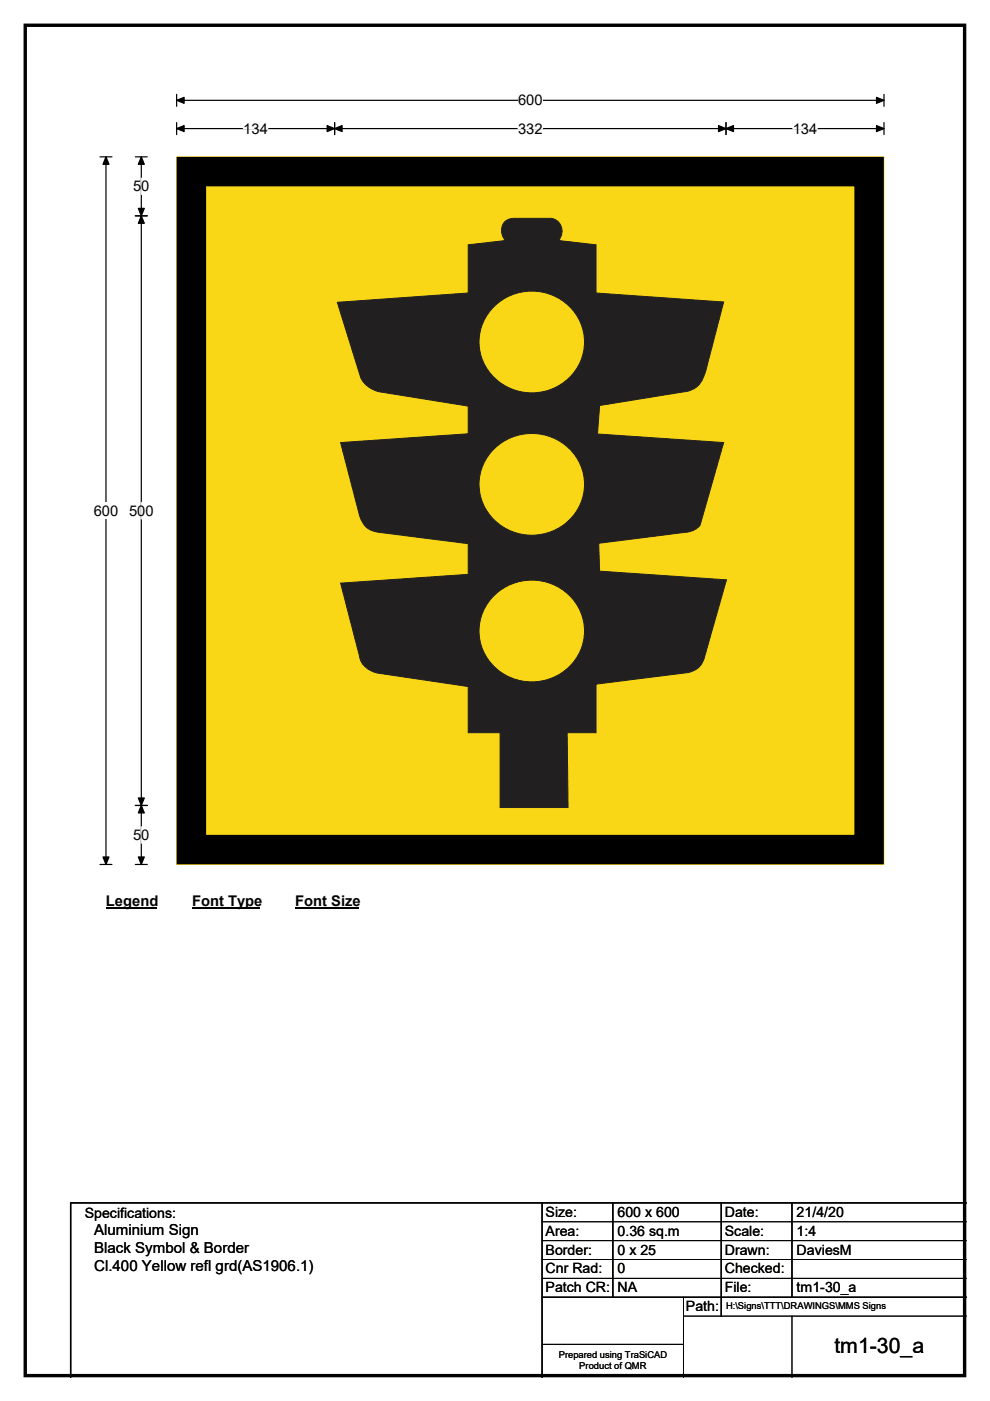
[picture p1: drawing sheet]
<svg xmlns="http://www.w3.org/2000/svg" width="210mm" height="297mm" viewBox="0 0 210 297" stroke-linecap="round" stroke-linejoin="round" font-family="sans-serif">
<path d="M5.4 5.4h199.2v286.3h-199.2z" fill="none" stroke="#000" stroke-width=".72"/>
<path d="M37.5 21.3h150M37.5 20v2.5M187.5 20v2.5" fill="none" stroke="#000" stroke-width=".25"/>
<path d="M37.5 21.3l1.6-.7v1.3zM185.9 20.6l1.6 .7-1.6 .6z" fill="#000" stroke="#000" stroke-width=".25"/>
<path d="M109.9 19.5h5.2v3.5h-5.2z" fill="#fff"/>
<path d="M21.2 33.3h2.5M22.5 33.3v150M37.5 27.3h150M37.5 26v2.5M71 26v2.5M154 26v2.5M187.5 26v2.5M21.2 183.3h2.5" fill="none" stroke="#000" stroke-width=".25"/>
<path d="M22.5 33.3l.6 1.5h-1.3zM37.5 27.3l1.6-.7v1.3zM71 27.3l1.6-.7v1.3zM69.4 26.6l1.6 .7-1.6 .6zM152.4 26.6l1.6 .7-1.6 .6zM154 27.3l1.6-.7v1.3zM185.9 26.6l1.6 .7-1.6 .6zM21.8 181.7h1.3l-.6 1.6z" fill="#000" stroke="#000" stroke-width=".25"/>
<path d="M51.6 27.3h5.2M109.9 27.3h5.2M168.1 27.3h5.3" fill="none" stroke="#fff" stroke-width=".25"/>
<path d="M19.9 106.5h5.2v3.5h-5.2z" fill="#fff"/>
<path d="M28.7 33.3h2.5M30 33.3v150M28.7 45.8h2.5M28.7 170.8h2.5M28.7 183.3h2.5" fill="none" stroke="#000" stroke-width=".25"/>
<path d="M30 33.3l.6 1.5h-1.3zM30 45.8l.6 1.5h-1.3zM29.3 44.2h1.3l-.6 1.6zM29.3 169.2h1.3l-.6 1.6zM30 170.8l.6 1.6h-1.3zM29.3 181.7h1.3l-.6 1.6z" fill="#000" stroke="#000" stroke-width=".25"/>
<path d="M30 37.8v3.5M30 106.5v3.5M30 175.3v3.5" fill="none" stroke="#fff" stroke-width=".25"/>
<path d="M22.5 189.3h10.7v3.5h-10.7z" fill="#fff"/>
<path d="M22.5 192.6h10.7" fill="none" stroke="#000" stroke-width=".32"/>
<path d="M40.7 189.3h14.4v3.5h-14.4z" fill="#fff"/>
<path d="M40.7 192.6h14.4" fill="none" stroke="#000" stroke-width=".32"/>
<path d="M62.6 189.3h13.5v3.5h-13.5z" fill="#fff"/>
<path d="M62.6 192.6h13.5" fill="none" stroke="#000" stroke-width=".32"/>
<path d="M37.5 33.3h150v150h-150z" fill="#fad716"/>
<path d="M37.5 33.3h150v150h-150z" fill="none" stroke="#fad716" stroke-width=".21"/>
<path d="M40.6 36.4h143.7v143.7h-143.7z" fill="none" stroke="#000" stroke-width="6.2"/>
<path d="M71.5 64.1l27.8-2v-10.2l8-.9a2.7 2.7 0 0 1-.7-3.2 2.7 2.7 0 0 1 2.8-1.5h7.6a2.81 2.81 0 0 1 1.5 4.7l7.9 .9v10.2l27.1 1.9-3.8 14.8a5.2 5.2 0 0 1-3.8 4.1l-18.7 3.1-.5 6 26.8 1.8-5 17.5a4.1 4.1 0 0 1-3.1 1.6l-18.4 2.3 .2 5.9 26.9 1.8-4.7 16.4a4.2 4.2 0 0 1-3.5 3.3l-19.5 2.5v10.2h-6.1l.2 15.9h-14.4v-15.9h-6.8v-9.7l-18.9-2.9a4.6 4.6 0 0 1-4.1-3.4l-4.1-15.7 27.1-1.8v-6.5l-18.9-2.4a4.4 4.4 0 0 1-4.1-3.5l-4.1-15.6 27.1-1.8v-5.9l-18.1-2.9a5.9 5.9 0 0 1-4.7-3.1z" fill-rule="evenodd" fill="#221f20" stroke="#221f20" stroke-width=".21"/>
<g fill="#fad716" stroke="#221f20" stroke-width=".21">
<path d="M104.9 126.2a11.2 11.2 0 0 1 12.6-2.2 11.2 11.2 0 0 1 6.4 11.1 11.2 11.2 0 0 1-11.7 9.5 11.2 11.2 0 0 1-10.6-10.8 10.5 10.5 0 0 1 3.3-7.6z" fill-rule="evenodd"/>
<path d="M104.9 95.1a11.2 11.2 0 0 1 12-2.4 11.2 11.2 0 0 1 7.1 10 11.2 11.2 0 0 1-11.2 10.8 11.2 11.2 0 0 1-11.2-10.8 10.5 10.5 0 0 1 3.3-7.6z" fill-rule="evenodd"/>
<path d="M104.9 64.9a11.2 11.2 0 0 1 12.6-2.2 11.2 11.2 0 0 1 6.4 11.1 11.2 11.2 0 0 1-11.7 9.5 11.2 11.2 0 0 1-10.6-10.8 10.5 10.5 0 0 1 3.3-7.6z" fill-rule="evenodd"/>
</g>
<path d="M115 255v37M130 255v20M153 255v24M168 255v20M205 255h-190v37M115 275h90" fill="none" stroke="#000" stroke-width=".3"/>
<path d="M115 259h90M115 263h90M115 267h90M115 271h90M145 279h60M145 275v17M168 279v13M115 285h30" fill="none" stroke="#000" stroke-width=".21"/>
<text font-size="4.5" x="177" y="286.9">tm1-30_a</text>
<g font-size="3.2">
<text x="20" y="261.9">Aluminium Sign</text>
<text x="20" y="265.7">Black Symbol &amp; Border</text>
<text x="20" y="269.6">Cl.400 Yellow refl grd(AS1906.1)</text>
</g>
<g font-size="3.1">
<text x="109.9" y="22.3">600</text>
<text x="51.6" y="28.3">134</text>
<text x="109.9" y="28.3">332</text>
<text x="168.1" y="28.3">134</text>
<text x="28.2" y="40.6">50</text>
<text x="19.9" y="109.3">600</text>
<text x="27.4" y="109.3">500</text>
<text x="28.2" y="178.1">50</text>
<text x="22.5" y="192.1">Legend</text>
<text x="40.7" y="192.1">Font Type</text>
<text x="62.6" y="192.1">Font Size</text>
</g>
<g font-size="3">
<text x="115.7" y="258">Size:</text>
<text x="131" y="258">600 x 600</text>
<text x="153.7" y="258">Date:</text>
<text x="169" y="258">21/4/20</text>
<text x="18" y="258.2">Specifications:</text>
<text x="115.7" y="262">Area:</text>
<text x="131" y="262">0.36 sq.m</text>
<text x="153.7" y="262">Scale:</text>
<text x="169" y="262">1:4</text>
<text x="115.7" y="266">Border:</text>
<text x="115.7" y="270">Cnr Rad:</text>
<text x="131" y="266">0 x 25</text>
<text x="131" y="270">0</text>
<text x="153.7" y="266">Drawn:</text>
<text x="153.7" y="270">Checked:</text>
<text x="169" y="266">DaviesM</text>
<text x="115.7" y="274">Patch CR:</text>
<text x="131" y="274">NA</text>
<text x="153.7" y="274">File:</text>
<text x="169" y="274">tm1-30_a</text>
<text x="145.5" y="278">Path:</text>
</g>
<g font-size="2">
<text x="154" y="277.6">H:\Signs\TTT\DRAWINGS\MMS Signs</text>
<text x="118.5" y="287.8">Prepared using TraSiCAD</text>
<text x="122.9" y="290.2">Product of QMR</text>
</g>
</svg>
